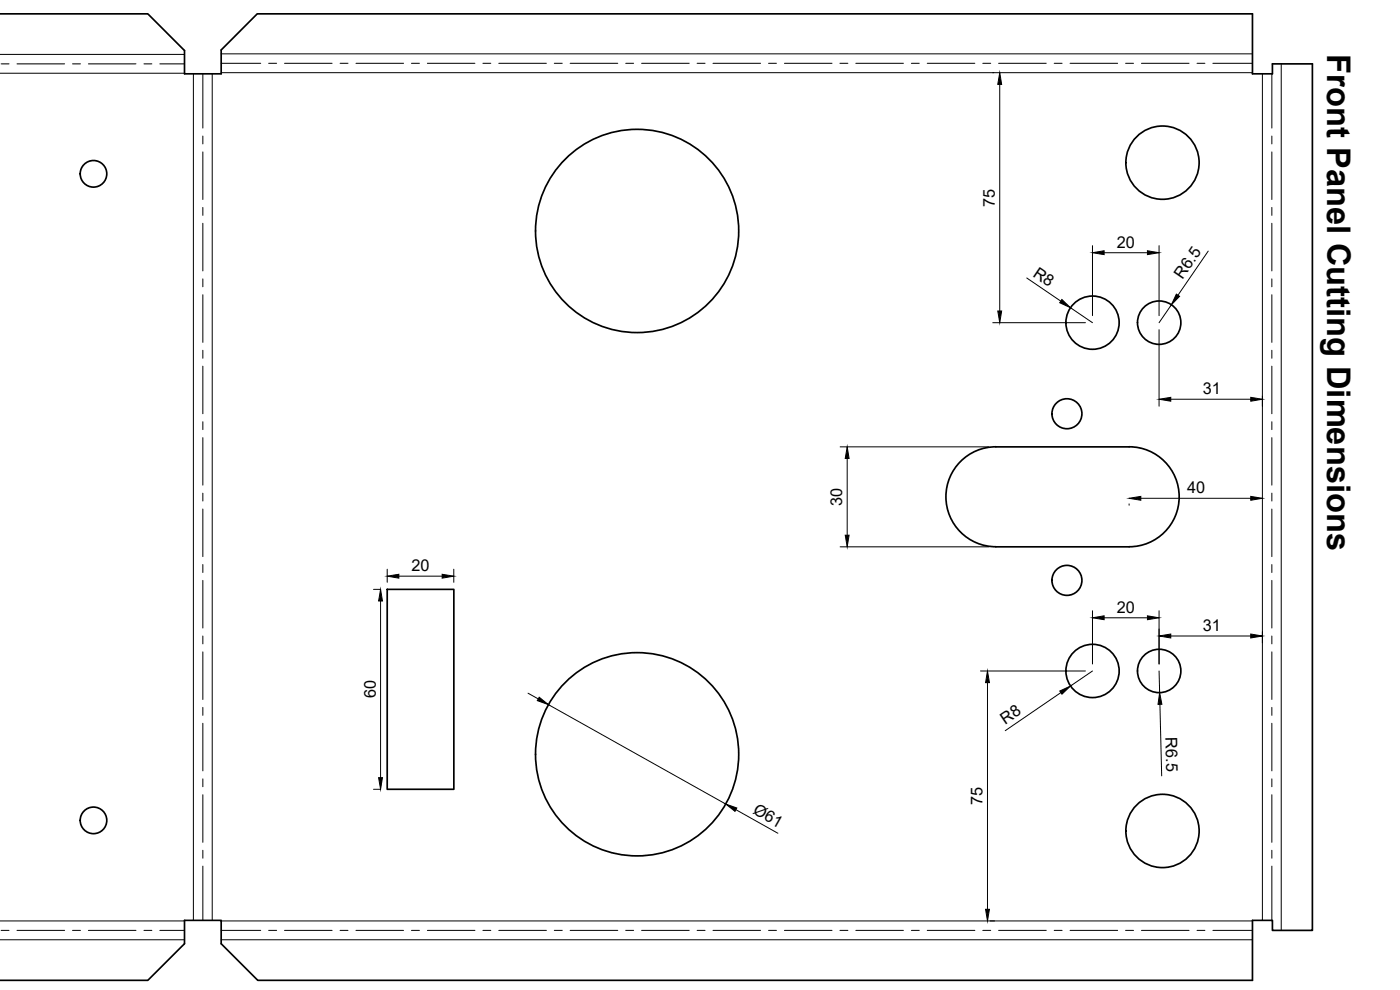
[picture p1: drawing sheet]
<svg xmlns="http://www.w3.org/2000/svg" width="420mm" height="297mm" viewBox="0 0 420 297" stroke-linecap="round" stroke-linejoin="round" font-family="sans-serif">
<!-- layer: Visible -->
<g fill="none" stroke="#000" stroke-width=".51">
<path d="M0 4.2h44.4l11 11v6.9h11v-7.1l10.8-10.8h298.7v17.9h6v-2.9h12v260h-12v-3.1h-6v18h-298.5l-11-10.9v-7.1h-11v7.1l-11 10.9h-44.4M298.9 134.1h40a15 15 0 0 1 15 15 15 15 0 0 1-15 14.9M298.9 134.1a15 15 0 0 0-15 15 15 15 0 0 0 15 14.9M116.2 176.8h20v60h-20zM298.9 164.1h40"/>
<circle cx="28.1" cy="52.2" r="4"/>
<circle cx="348.9" cy="48.8" r="11"/>
<circle cx="191.2" cy="69.3" r="30.5"/>
<circle cx="327.9" cy="96.8" r="8"/>
<circle cx="347.9" cy="96.8" r="6.5"/>
<circle cx="320.2" cy="124.1" r="4.5"/>
<circle cx="320.2" cy="174.1" r="4.5"/>
<circle cx="327.9" cy="201.3" r="8"/>
<circle cx="347.9" cy="201.3" r="6.5"/>
<circle cx="191.2" cy="226.3" r="30.5"/>
<circle cx="28.1" cy="246.1" r="4"/>
<circle cx="348.9" cy="249.3" r="11"/>
</g>
<!-- layer: Bend Center -->
<g fill="none" stroke="#000" stroke-width=".3">
<path d="M.3 19.2h2.4M5.1 19.2h14.3M21.8 19.2h2.4M26.5 19.2h14.3M43.2 19.2h2.4M48 19.2h7.4M66.4 19h11.9M80.6 19h2.4M85.4 19h14.3M102.1 19h2.3M106.8 19h14.3M123.5 19h2.4"/>
<path d="M128.2 19h14.3M144.9 19h2.4M149.7 19h14.3M166.3 19h2.4M171.1 19h14.3M187.8 19h2.4M192.6 19h14.2M209.2 19h2.4M214 19h14.3M230.7 19h2.3M235.4 19h14.3M252.1 19h2.4"/>
<path d="M256.8 19h14.3M273.5 19h2.4M278.3 19h14.3M294.9 19h2.4M299.7 19h14.3M316.4 19h2.3M321.1 19h14.3M337.8 19h2.4M342.6 19h14.2M359.2 19h2.4M364 19h11.9M60.9 22.1v16.3"/>
<path d="M381.7 22.1v16.3M60.9 40.8v2.4M60.9 45.6v14.3M381.7 40.8v2.4M381.7 45.6v14.3M60.9 62.2v2.4M60.9 67v14.3M381.7 62.2v2.4M381.7 67v14.3M60.9 83.7v2.3M60.9 88.4v14.3M381.7 83.7v2.3"/>
<path d="M381.7 88.4v14.3M60.9 105.1v2.4M60.9 109.9v14.2M381.7 105.1v2.4M381.7 109.9v14.2M60.9 126.5v2.4M60.9 131.3v14.3M381.7 126.5v2.4M381.7 131.3v14.3M60.9 148v2.3M60.9 152.7v14.3M381.7 148v2.3"/>
<path d="M381.7 152.7v14.3M60.9 169.4v2.4M60.9 174.1v14.3M381.7 169.4v2.4M381.7 174.1v14.3M60.9 190.8v2.4M60.9 195.6v14.3M381.7 190.8v2.4M381.7 195.6v14.3M60.9 212.2v2.4M60.9 217v14.3M381.7 212.2v2.4"/>
<path d="M381.7 217v14.3M60.9 233.7v2.4M60.9 238.4v14.3M381.7 233.7v2.4M381.7 238.4v14.3M60.9 255.1v2.4M60.9 259.9v16.2M381.7 255.1v2.4M381.7 259.9v16.2M.3 279.2h2.4M5.1 279.2h14.3M21.8 279.2h2.4"/>
<path d="M26.5 279.2h14.3M43.2 279.2h2.4M48 279.2h7.4M66.4 279.2h11.9M80.6 279.2h2.4M85.4 279.2h14.3M102.1 279.2h2.3M106.8 279.2h14.3M123.5 279.2h2.4M128.2 279.2h14.3M144.9 279.2h2.4M149.7 279.2h14.3"/>
<path d="M166.3 279.2h2.4M171.1 279.2h14.3M187.8 279.2h2.4M192.6 279.2h14.2M209.2 279.2h2.4M214 279.2h14.3M230.7 279.2h2.3M235.4 279.2h14.3M252.1 279.2h2.4M256.8 279.2h14.3M273.5 279.2h2.4M278.3 279.2h14.3"/>
<path d="M294.9 279.2h2.4M299.7 279.2h14.3M316.4 279.2h2.3M321.1 279.2h14.3M337.8 279.2h2.4M342.6 279.2h14.2M359.2 279.2h2.4M364 279.2h11.9"/>
</g>
<!-- layer: Visible Narrow -->
<path d="M0 16.3h55.4M66.4 16.2h309.5M384.5 19.2v260M0 22h55.4M58 22.1v254M63.7 22.1v254M66.4 21.8h309.5M378.9 22.1v254M0 276.3h55.4M66.4 276.3h309.5M0 282h55.4M66.4 282h309.5" fill="none" stroke="#000" stroke-width=".3"/>
<!-- layer: FD_Dimensions -->
<g fill="none" stroke="#000" stroke-width=".3">
<path d="M297.9 21.8h.1M300 25.3v68M327.9 73.7v21M331.4 75.8h13M347.9 73.7v21M362.6 75.3l-9.1 13.3M297.9 96.8h27.9M308.1 83.4l10.2 6.9M321.2 92.3l6.7 4.5M347.9 98.9v23M351.5 91.5l-3.6 5.3M351.4 119.8h24"/>
<path d="M378.9 118.8v3.1M252.1 134.1h44.7M254.3 137.6v23M338.9 151.2v.4M342.4 149.5h33M112.1 176.8h2M116.2 170.8v3.9M119.7 172.9h13M136.2 170.8v3.9M252.1 164.1h44.7M114.2 180.3v53M327.9 183.2v16"/>
<path d="M331.4 185.4h13M347.9 183.2v16M351.4 190.8h24M378.9 189.5v3.4M158.5 208l3 1.7M164.6 211.4l53.2 29.8M294.3 201.3h31.5M296.4 204.8v68M318.4 207.8l-16.7 11.4M327.9 201.3l-6.6 4.5M347.9 201.3l.1 6.5M348.1 211.3l.5 21.5"/>
<path d="M112.1 236.8h2M220.9 242.9l12.5 7.1M297.2 276.3h1.3"/>
</g>
<g fill="#000" stroke="#000" stroke-width=".3">
<path d="M300 21.8l.6 3.5h-1.2zM327.9 75.8l3.5-.6v1.2zM344.4 75.2l3.5 .6-3.5 .6zM299.4 93.3h1.2l-.6 3.5zM318.7 89.9l2.5 2.4-3.2-1.5zM353 88.3l1 .6-2.5 2.6zM347.9 119.8l3.5-.6v1.2zM375.4 119.2l3.5 .6-3.5 .6zM254.3 134.1l.5 3.5h-1.1zM338.9 149.5l3.5-.6v1.2zM375.4 148.9l3.5 .6-3.5 .6zM116.2 172.9l3.5-.6v1.2z"/>
<path d="M132.7 172.3l3.5 .6-3.5 .6zM253.7 160.6h1.1l-.5 3.5zM114.2 176.8l.6 3.5h-1.2zM327.9 185.4l3.5-.6v1.1zM344.4 184.8l3.5 .6-3.5 .5zM347.9 190.8l3.5-.6v1.2zM375.4 190.2l3.5 .6-3.5 .6zM161.8 209.2l2.8 2.2-3.4-1.2zM296.4 201.3l.5 3.5h-1.1zM318.1 207.3l3.2-1.5-2.6 2.5zM348 207.8l.7 3.5h-1.2zM113.6 233.3h1.2l-.6 3.5z"/>
<path d="M217.8 241.2l3.3 1.2-.5 1zM295.8 272.8h1.1l-.5 3.5z"/>
</g>
<text font-size="9.8" x="398.3" y="16.3" transform="rotate(90 398.3 16.3)">Front Panel Cutting Dimensions</text>
<g font-size="4.9">
<text x="298.6" y="62" transform="rotate(-90 298.6 62)">75</text>
<text x="335.2" y="74.4">20</text>
<text x="309.8" y="82.8" transform="rotate(34 309.8 82.8)">R8</text>
<text x="354.9" y="84" transform="rotate(-56 354.9 84)">R6.5</text>
<text x="361" y="118.3">31</text>
<text x="356.2" y="148">40</text>
<text x="252.8" y="151.8" transform="rotate(-90 252.8 151.8)">30</text>
<text x="123.5" y="171.4">20</text>
<text x="335.2" y="183.9">20</text>
<text x="361" y="189.4">31</text>
<text x="112.8" y="209.5" transform="rotate(-90 112.8 209.5)">60</text>
<text x="301.7" y="217.5" transform="rotate(-34 301.7 217.5)">R8</text>
<text x="349.8" y="221.2" transform="rotate(89 349.8 221.2)">R6.5</text>
<text x="225.7" y="243.9" transform="rotate(29 225.7 243.9)">Ø61</text>
<text x="294.9" y="241.6" transform="rotate(-90 294.9 241.6)">75</text>
</g>
</svg>
